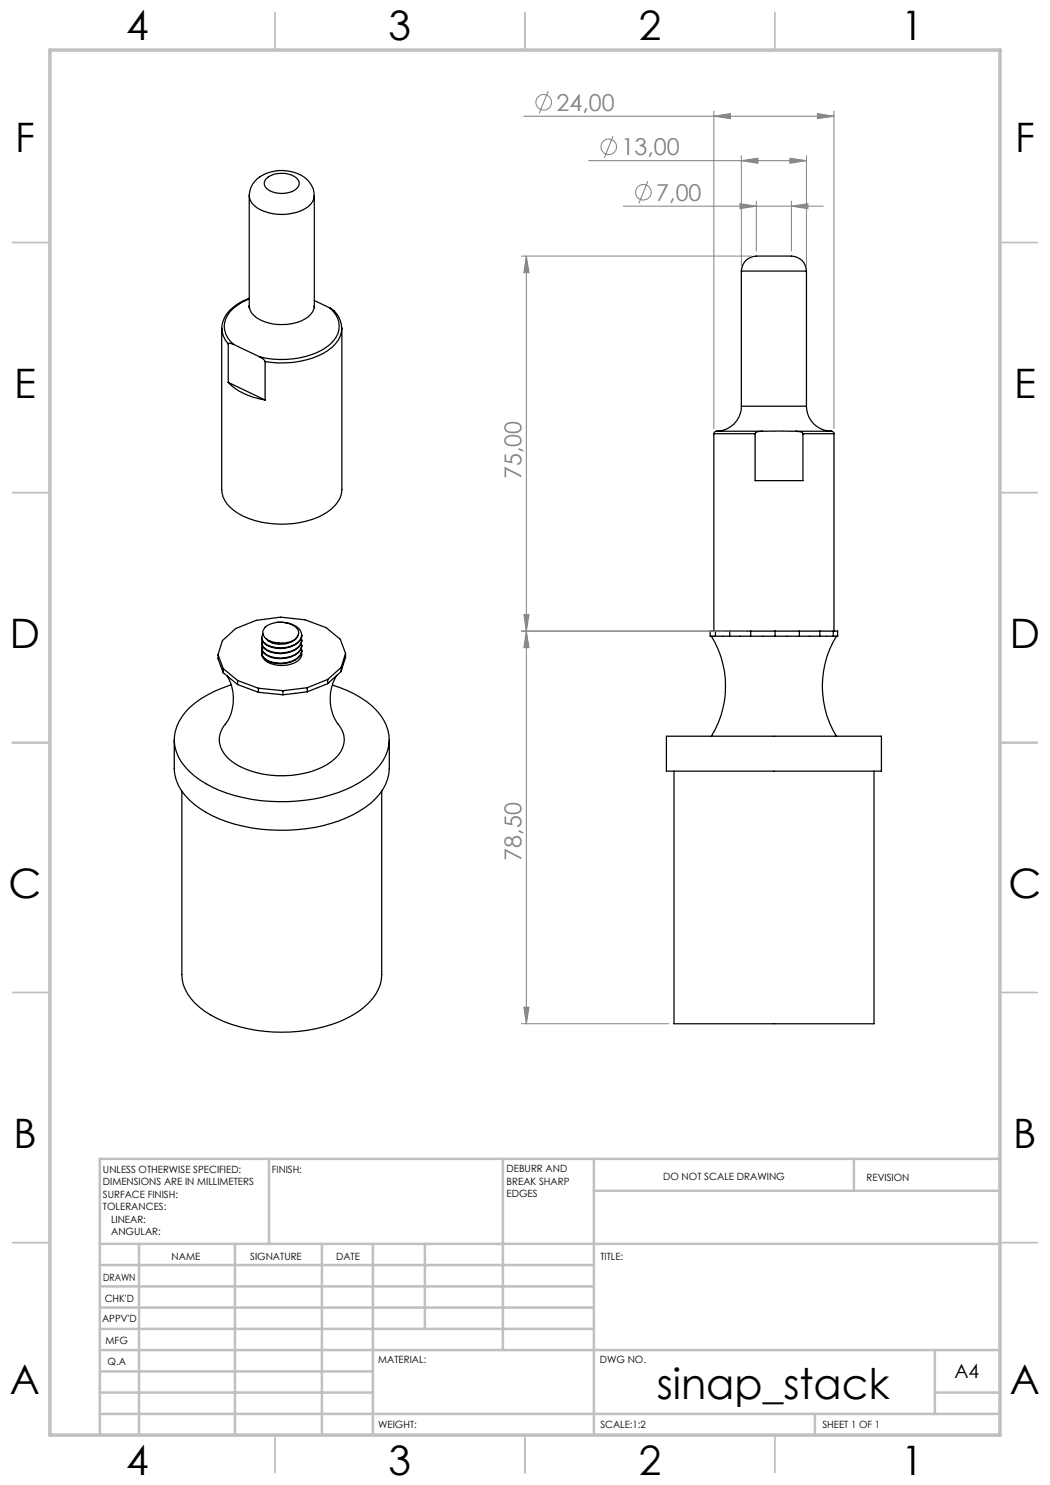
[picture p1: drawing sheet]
<svg xmlns="http://www.w3.org/2000/svg" width="210mm" height="297mm" viewBox="0 0 210 297" stroke-linecap="round" stroke-linejoin="round" font-family="sans-serif">
<g fill="none" stroke="#000" stroke-width=".25">
<path d="M49.8 39.1v22.1M53.3 35.7a4.9 4.9 0 0 1 6.3 .3 1.58 1.58 0 0 1-1.1 2.3 5.3 5.3 0 0 1-5.1-.6 1.28 1.28 0 0 1-.1-2zM62.8 39.1a5 5 0 0 0-4.2-4.7 7.5 7.5 0 0 0-8.1 2.5 4 4 0 0 0-.6 2.3M62.9 39.1a3.1 3.1 0 0 1-1.9 2.6 9.6 9.6 0 0 1-10.2-.7 2.7 2.7 0 0 1-1-1.8M62.9 39.1v22.1M49.8 59.7a8.5 8.5 0 0 0-5.2 4.5l-.3 1.6M49.8 59.8a7.2 7.2 0 0 0-4.9 4.7 4.5 4.5 0 0 0 1.8 4.4M148.3 54.2a3.4 3.4 0 0 1 4.1-3h4.7a4.1 4.1 0 0 1 3.7 1.4l.5 1.6M148.3 54.2h13M148.3 54.2v27M161.3 54.2v27M44.3 65.8a5.1 5.1 0 0 0 1.3 3"/>
<path d="M45.6 76.5a12.8 12.8 0 0 0 7.4 3.5M45.6 68.8l.3-.2 .8 .3M45.6 68.8v7.7M45.6 76.5l7.4 3.5M46.7 68.9l5.2 2.5M49.8 61.2v.4M49.8 61.2a3.2 3.2 0 0 0 2.2 2.8 10.1 10.1 0 0 0 9.7-.6 2.9 2.9 0 0 0 1.2-2.2M51.9 71.4l1 .6 .1 .3M53 72.3v7.7M62.9 61.2v.4M62.9 60.1l3.1 1.5M66 61.6a4.7 4.7 0 0 1 2.3 4l.1 32.3a6.1 6.1 0 0 1-3.7 5 18.8 18.8 0 0 1-17-.2 6 6 0 0 1-3.4-4.8v-32.3v.2"/>
<path d="M66 61.6a4.5 4.5 0 0 1 0 7.3 16.4 16.4 0 0 1-12.8 2.7l-1.3-.2M68.4 65.6a5.5 5.5 0 0 1-2.8 4.5 18.1 18.1 0 0 1-12.6 2.2M142.8 86.7h8.2M142.8 86.7v39.5M143.3 86.3h-.3l-.2 .4M143.3 86.3h9.2M148.3 81.2a5 5 0 0 1-5 5.1M148.3 81.2h13M151 86.7v9.4h9.6v-9.4M152.5 86.3a1.33 1.33 0 0 0-1.5 .4M152.5 86.3h6.6M159.1 86.3h7.2"/>
<path d="M159.1 86.3l1 .1 .5 .3M160.6 86.7h6.2M161.3 81.2a5 5 0 0 0 5 5.1M166.3 86.3l.4 .1 .1 .3M166.8 86.7v39.5M43.6 130.9l1.1 2.8M43.6 130.9v.9l1.1 2.7M44.7 133.7l2.8 2.4M44.7 133.7v.8M44.7 134.5l2.8 2.4M45.4 135.1a8.8 8.8 0 0 1-.7 10.2 4.7 4.7 0 0 0 .7 6.2 16.2 16.2 0 0 0 11.5 3.6 15.7 15.7 0 0 0 10.2-3.5 4.7 4.7 0 0 0 .5-6.8M46.2 137a20.8 20.8 0 0 0-9 5.3 8.1 8.1 0 0 0 .7 12 23 23 0 0 0 12.4 5.6 34.4 34.4 0 0 0 20.3-2.6 12.9 12.9 0 0 0 6.9-7.2 8.4 8.4 0 0 0-3.1-8.9 21.7 21.7 0 0 0-7.9-4.2"/>
<path d="M47.5 136.1l4.2 1.6M47.5 136.1v.8M47.5 136.9l4.2 1.6M51.7 137.7l4.9 .4M51.7 137.7v.8M51.7 138.5l4.9 .5M52.4 127.5v.1M52.4 128.5v.2M52.4 129.6v.1M52.4 130.6v.1M52.5 130.2a1.74 1.74 0 0 0 1 2.2 5.7 5.7 0 0 0 6.5-.7l.3-.5v-.6M55.5 124.5a5.4 5.4 0 0 1 4.4 1.4 1.69 1.69 0 0 1-.2 2.5 5.8 5.8 0 0 1-6.9 .1 1.24 1.24 0 0 1-.2-1.7"/>
<path d="M55.5 124.5a4.5 4.5 0 0 1 4.1 1.4l.2 .7-.2 .5M55.5 124.5a3.6 3.6 0 0 0-2.9 1.7 2.17 2.17 0 0 0 2.1 2.2 5.9 5.9 0 0 0 4.2-.4l.7-.9M56.6 138.1v.9M59.6 127.1a3.7 3.7 0 0 1-3.9 1.8l-1.2-.2-.9-.5-.3-.5M60.3 129.6a2.03 2.03 0 0 1-1.3 2.3 5.9 5.9 0 0 1-6.2-.4l-.4-.5 .1-.8M60.3 128.5a2.03 2.03 0 0 1-1.3 2.4 5.9 5.9 0 0 1-6.2-.4l-.4-.5 .1-.9M60.3 127.5a2.03 2.03 0 0 1-1.3 2.4 5.9 5.9 0 0 1-6.2-.4l-.4-.5 .1-.9M60.3 130.6v.5M60.3 130.2a2.01 2.01 0 0 1-1.3 1.8 5.9 5.9 0 0 1-6.2-.3l-.4-.5v-.5M60.3 129.2a2.01 2.01 0 0 1-1.3 1.8 5.9 5.9 0 0 1-6.2-.4l-.4-.5v-.4M60.3 128.2a2.01 2.01 0 0 1-1.3 1.8 5.8 5.8 0 0 1-6.2-.4l-.4-.5v-.4M60.3 127.1a2.01 2.01 0 0 1-1.3 1.9 5.8 5.8 0 0 1-6.2-.4l-.4-.5v-.5"/>
<path d="M60.4 127v.1M60.4 128v.2M60.4 129v.2M60.4 130.1v.1M61.5 137.5l-4.9 .6M61.5 137.5v.9M61.5 138.4l-4.9 .6M65.5 135.9l-4 1.6M65.5 135.9v.8M65.5 136.7l-4 1.7M67.4 135a8.9 8.9 0 0 0 .2 9.8M68.2 133.5l-2.7 2.4"/>
<path d="M68.2 133.5v.8M68.2 134.3l-2.7 2.4M69.1 130.7l-1-2.9-2.9-2.3-4.2-1.5-4.9-.6-4.8 .7-4.1 1.6-2.7 2.4-.9 2.8M69.1 130.7l-.9 2.8M69.1 130.7v.8l-.9 2.8M142 126.2h25.5v1h-25.5zM142.3 127.2a19.1 19.1 0 0 1 0 20M143.1 126.2v1M145.9 126.2v1M150.1 126.2v1M155 126.2v1M159.9 126.2v1"/>
<path d="M164 126.2v1M166.7 126.2v1M167.3 127.2a19.1 19.1 0 0 0 0 20M34.9 148v5.7a9.3 9.3 0 0 0 3.9 7.2 27.5 27.5 0 0 0 16.9 5.1 29.6 29.6 0 0 0 17.4-4.5 9.9 9.9 0 0 0 4.8-7.8v-5.7M36.4 158.2v36.7a9.3 9.3 0 0 0 4.6 7.4 28.6 28.6 0 0 0 17.1 4.1 25.6 25.6 0 0 0 14.6-4.9 8.8 8.8 0 0 0 3.6-6.6v-36.7M133.3 147.2h43v7h-43zM134.8 154.2v50.5h40v-50.5"/>
</g>
<g fill="none" stroke="#808080" stroke-width=".2">
<path d="M109.6 18.2l-1.8 4.5M104.7 23.2h62.1M117.7 32.1h43.6M122.6 27.2l-1.7 4.4M129.6 36.2l-1.8 4.5M142.8 23.2l3.3-.5v1zM142.8 22.2v63.5M148.3 32.1l3.3-.5v1.1zM148.3 31.1v22.1M158 31.6l3.3 .5-3.3 .6zM161.3 31.1v22.1M163.5 22.7l3.3 .5-3.3 .5z"/>
<path d="M166.8 22.2v63.5M104.3 51.2h46M105.3 51.2l.5 3.3h-1zM105.3 51.2v153.5M124.7 41.2h39.9M148 40.7l3.3 .5-3.3 .5zM151.3 40.2v10M158.3 41.2l3.3-.5v1zM158.3 40.2v10M104.3 126.2h44.8M104.8 122.9h1l-.5 3.3zM105.3 126.2l.5 3.3h-1z"/>
<path d="M104.3 204.7h29.5M104.8 201.4h1l-.5 3.3z"/>
<circle cx="108.8" cy="20.4" r="1.55"/>
<circle cx="121.7" cy="29.4" r="1.55"/>
<circle cx="128.7" cy="38.5" r="1.56"/>
</g>
<g fill="none" stroke="#c0c0c0" stroke-width=".35">
<path d="M55 2.5v7.5M105 2.5v7.5M155 2.5v7.5M2.5 48.5h7.5M200 48.5h7.5M2.5 98.5h7.5M200 98.5h7.5M2.5 148.5h7.5M200 148.5h7.5M2.5 198.5h7.5M200 198.5h7.5M2.5 248.5h7.5"/>
<path d="M200 248.5h7.5M55 287v7.5M105 287v7.5M155 287v7.5"/>
</g>
<g fill="none" stroke="#c0c0c0" stroke-width=".5">
<path d="M53.8 231.8v17M100.6 231.8v38.2M118.8 231.8v55.2M118.8 238.2h81.2M170.8 231.8v6.4M200 231.8h-180v55.2M20 248.8h180M20 257.3h98.8M20 253h98.8M27.8 248.8v38.2M47 248.8v38.2M64.4 248.8v38.2"/>
<path d="M74.6 248.8v38.2M85 248.8v17M20 265.8h98.8M20 261.5h98.8M20 278.5h54.6M20 274.3h54.6M20 270h180M187 278.5h13M187 270v12.8M20 282.8h180M163 282.8v4.2"/>
</g>
<path d="M10 10h190v277h-190z" fill="none" stroke="#c0c0c0" stroke-width=".7"/>
<g fill="#808080">
<path d="M158.3 41.2l3.3-.5v1zM148 40.7l3.3 .5-3.3 .5zM158 31.6l3.3 .5-3.3 .6zM148.3 32.1l3.3-.5v1.1z"/>
<path d="M142.8 23.2l3.3-.5v1zM163.5 22.7l3.3 .5-3.3 .5z"/>
<path d="M104.8 122.9h1l-.5 3.3zM105.3 51.2l.5 3.3h-1z"/>
<path d="M105.3 126.2l.5 3.3h-1zM104.8 201.4h1l-.5 3.3z"/>
</g>
<text font-size="8.5" x="131.3" y="279.7">sinap_stack</text>
<g font-size="8.1">
<text x="25.2" y="8">4</text>
<text x="77.7" y="8">3</text>
<text x="127.7" y="8">2</text>
<text x="180.2" y="8">1</text>
<text x="3" y="30.4">F</text>
<text x="203" y="30.4">F</text>
<text x="2.8" y="79.6">E</text>
<text x="202.8" y="79.6">E</text>
<text x="2" y="129.6">D</text>
<text x="202" y="129.6">D</text>
<text x="1.7" y="179.6">C</text>
<text x="201.7" y="179.6">C</text>
<text x="2.7" y="229.6">B</text>
<text x="202.7" y="229.6">B</text>
<text x="2" y="278.9">A</text>
<text x="202" y="278.9">A</text>
<text x="25.2" y="295">4</text>
<text x="77.7" y="295">3</text>
<text x="127.7" y="295">2</text>
<text x="180.2" y="295">1</text>
</g>
<g font-size="4.7" fill="#808080">
<text x="111.3" y="22.2">24,00</text>
<text x="124.3" y="31.1">13,00</text>
<text x="131.3" y="40.2">7,00</text>
<text x="104.3" y="95.8" transform="rotate(-90 104.3 95.8)">75,00</text>
<text x="104.3" y="172.1" transform="rotate(-90 104.3 172.1)">78,50</text>
</g>
<text font-size="3.9" x="190.9" y="275.5">A4</text>
<g font-size="2">
<text x="20.6" y="234.6">UNLESS OTHERWISE SPECIFIED:</text>
<text x="20.6" y="237.1">DIMENSIONS ARE IN MILLIMETERS</text>
<text x="20.6" y="239.6">SURFACE FINISH:</text>
<text x="54.4" y="234.6">FINISH:</text>
<text x="101.3" y="234.5">DEBURR AND</text>
<text x="101.3" y="237">BREAK SHARP</text>
<text x="101.3" y="239.5">EDGES</text>
<text x="132.6" y="236">DO NOT SCALE DRAWING</text>
<text x="173.3" y="236.2">REVISION</text>
<text x="20.6" y="242.1">TOLERANCES:</text>
<text x="22.2" y="244.6">LINEAR:</text>
<text x="22.2" y="247.1">ANGULAR:</text>
<text x="34.3" y="252">NAME</text>
<text x="50" y="251.9">SIGNATURE</text>
<text x="67.2" y="251.9">DATE</text>
<text x="120.1" y="251.9">TITLE:</text>
<text x="20.6" y="256.1">DRAWN</text>
<text x="20.9" y="260.3">CHK'D</text>
<text x="20.4" y="264.4">APPV'D</text>
<text x="21.1" y="268.8">MFG</text>
<text x="21.5" y="273">Q.A</text>
<text x="75.6" y="272.5">MATERIAL:</text>
<text x="120" y="272.5">DWG NO.</text>
<text x="75.6" y="285.5">WEIGHT:</text>
<text x="120.1" y="285.6">SCALE:1:2</text>
<text x="164.5" y="285.6">SHEET 1 OF 1</text>
</g>
</svg>
